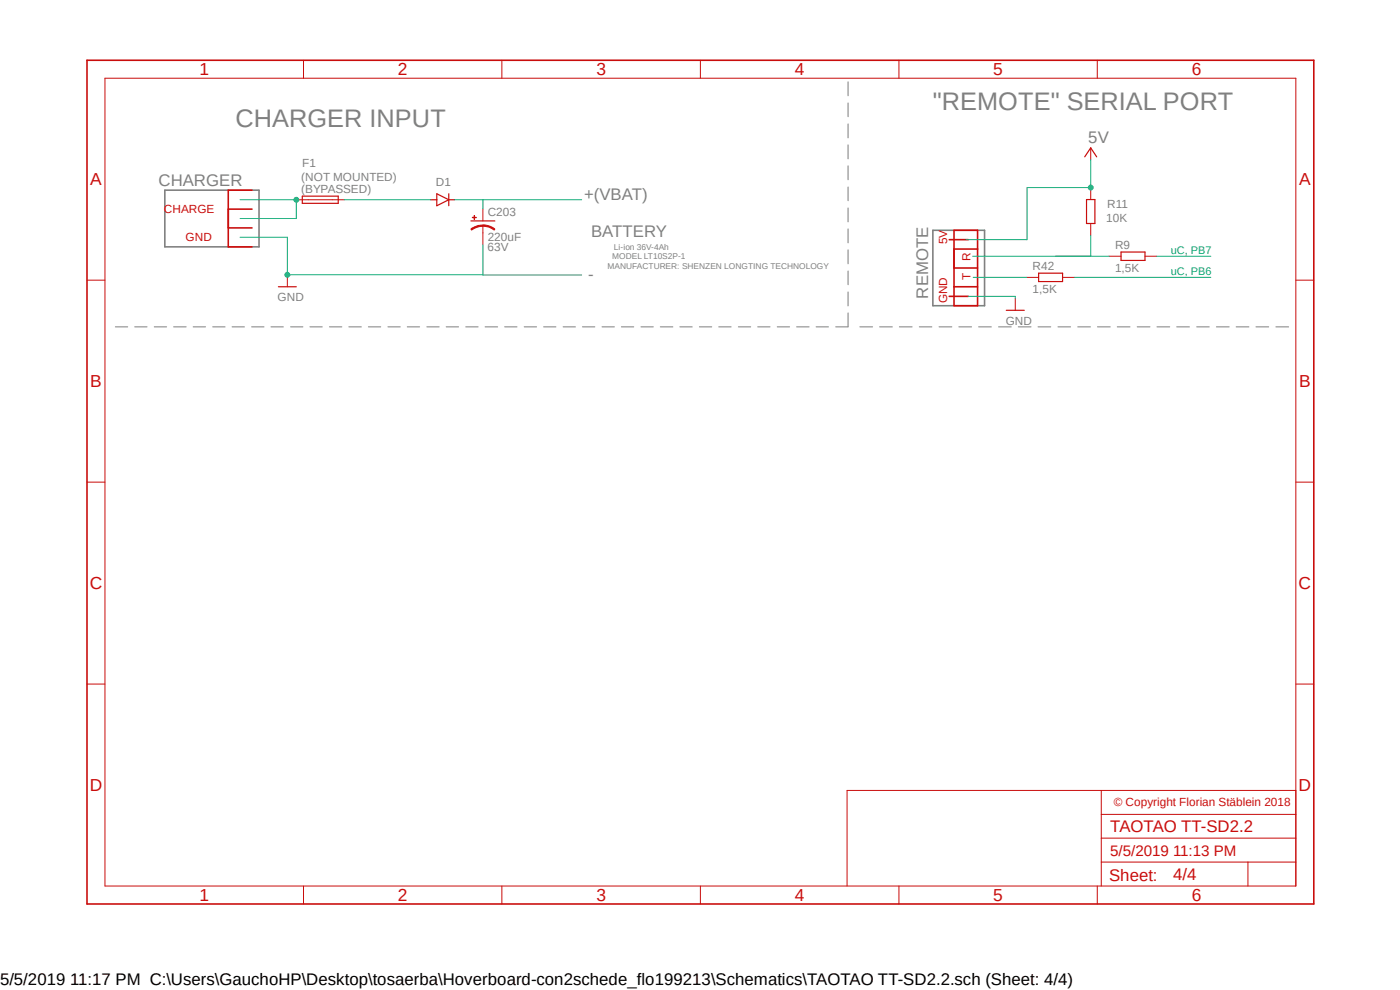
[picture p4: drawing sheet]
<svg xmlns="http://www.w3.org/2000/svg" width="297mm" height="210mm" viewBox="0 0 297 210" stroke-linecap="round" stroke-linejoin="round" font-family="sans-serif">
<path d="M17.9 12.5l261.2 179.9M279.1 12.5l-261.2 179.9" fill="none" stroke="#fff" stroke-width=".21"/>
<path d="M35 40.3h19.9v12.1h-19.9zM197.9 48.9h11v16h-11z" fill="none" stroke="#808080" stroke-width=".34"/>
<g fill="none" stroke="#808080" stroke-width=".21">
<path d="M179.9 17.4v2.9M179.9 21.8v3M179.9 26.3v3M179.9 30.7v3M179.9 35.2v2.9M179.9 39.7v2.9M179.9 44.1v3M179.9 48.6v2.9M179.9 53v3M179.9 57.5v2.9M24.5 69.3h2.6M28.6 69.3h2.6"/>
<path d="M32.7 69.3h2.6M36.8 69.3h2.7M41 69.3h2.6M45.1 69.3h2.7M49.2 69.3h2.7M53.4 69.3h2.6M57.5 69.3h2.6M61.6 69.3h2.7M65.7 69.3h2.7M69.9 69.3h2.6M74 69.3h2.7M78.1 69.3h2.7"/>
<path d="M82.3 69.3h2.6M86.4 69.3h2.6M90.6 69.3h2.6M94.7 69.3h2.6M98.8 69.3h2.6M102.9 69.3h2.7M107.1 69.3h2.6M111.2 69.3h2.6M115.3 69.3h2.6M119.5 69.3h2.6M123.6 69.3h2.6M127.7 69.3h2.6"/>
<path d="M131.8 69.3h2.7M136 69.3h2.6M140.1 69.3h2.6M144.2 69.3h2.7M148.4 69.3h2.6M152.5 69.3h2.6M156.6 69.3h2.7M160.7 69.3h2.7M164.9 69.3h2.6M169 69.3h2.7M173.1 69.3h2.7M179.9 61.9v3"/>
<path d="M179.9 66.4v2.9h-2.6M182.4 69.3h2.7M186.6 69.3h2.7M190.8 69.3h2.7M195 69.3h2.7M199.2 69.3h2.7M203.4 69.3h2.7M207.6 69.3h2.7M211.8 69.3h2.7M216 69.3h2.7M220.2 69.3h2.7M224.5 69.3h2.6"/>
<path d="M228.6 69.3h2.8M232.8 69.3h2.7M237 69.3h2.7M241.3 69.3h2.7M245.4 69.3h2.8M249.6 69.3h2.7M253.9 69.3h2.6M258.1 69.3h2.7M262.3 69.3h2.7M266.4 69.3h2.8M270.7 69.3h2.7"/>
</g>
<path d="M18.5 12.8h260.2v179h-260.2zM48.4 48.3h5.1M48.4 44.4h5.1M53.5 40.3h-5.1v12.1h5.1M201.4 50.8h4M202.4 48.9h5v16h-5zM202.4 56.9h5M202.4 52.8h5M201.4 62.9h4M202.4 60.8h5" fill="none" stroke="#c90d0c" stroke-width=".34"/>
<g fill="none" stroke="#c90d0c" stroke-width=".21">
<path d="M22.3 16.6h252.6v171.4h-252.6zM64.4 12.8v3.8M106.5 12.8v3.8M148.6 12.8v3.8M190.7 12.8v3.8M232.8 12.8v3.8M18.5 59.4h3.8M61 58.3v2.5M62.9 42.4h10.1M102.4 47.9v1.5M274.9 59.4h3.8M18.5 102.3h3.8"/>
<path d="M274.9 102.3h3.8M18.5 145.1h3.8M274.9 145.1h3.8M233.6 167.7v20.3M233.6 177.8h41.3M233.6 172.8h41.3M274.9 167.7h-95.2v20.3M64.4 188v3.8M106.5 188v3.8M148.6 188v3.8M190.7 188v3.8M232.8 188v3.8"/>
<path d="M233.6 182.9h41.3M264.8 182.9v5.1"/>
</g>
<path d="M64.1 41.6h7.7v1.5h-7.7zM91.4 42.4h1.3M92.7 41.1l2.5 1.3-2.5 1.2zM95.2 41.1v2.5M95.2 42.4h1.3M99.9 46.9h5.1M59.1 60.8h3.8" fill="none" stroke="#c90d0c" stroke-width=".25"/>
<path d="M102.4 47.7a4 4 0 0 1 2.6 .9l-.1 .2a3.8 3.8 0 0 0-2.5-.8z" fill-rule="evenodd" fill="#c90d0c"/>
<path d="M102.4 47.7a4 4 0 0 1 2.6 .9l-.1 .2a3.8 3.8 0 0 0-2.5-.8z" fill="none" stroke="#c90d0c" stroke-width=".21"/>
<path d="M99.9 48.6a4 4 0 0 1 2.5-.8v.2a4.1 4.1 0 0 0-2.4 .8z" fill-rule="evenodd" fill="#c90d0c"/>
<path d="M99.9 48.6a4 4 0 0 1 2.5-.8v.2a4.1 4.1 0 0 0-2.4 .8z" fill="none" stroke="#c90d0c" stroke-width=".21"/>
<path d="M100.2 46.1l.8 .1z" fill-rule="evenodd" fill="#c90d0c"/>
<path d="M100.2 46.1l.8 .1z" fill="none" stroke="#c90d0c" stroke-width=".21"/>
<path d="M100.6 45.7l.1 .9z" fill-rule="evenodd" fill="#c90d0c"/>
<path d="M231.4 31.4v2.5M231.4 39.8v2.5M100.6 45.7l.1 .9zM102.4 44.3v2.6M102.4 49.4v2.5M217.8 58.8h2.5M225.4 58.8h2.6M231.4 47.4v2.6M235.3 54.4h2.5M242.9 54.4h2.5M215.4 63.3v2.5" fill="none" stroke="#c90d0c" stroke-width=".21"/>
<path d="M230.1 33.3l1.3-1.9 1.3 1.9M220.3 58h5.1v1.7h-5.1zM230.5 42.3h1.8v5.1h-1.8zM237.8 53.5h5.1v1.7h-5.1zM213.5 65.8h3.8" fill="none" stroke="#c90d0c" stroke-width=".25"/>
<path d="M50.9 50.3h10.1v8h41.4v-6.4" fill="none" stroke="#0dab76" stroke-width=".21"/>
<circle cx="61" cy="58.3" r=".51" fill="#0dab76"/>
<g fill="none" stroke="#0dab76" stroke-width=".21">
<path d="M50.9 42.4h12v4h-12M205.4 62.9h10v.4"/>
<circle cx="61" cy="58.3" r=".51"/>
</g>
<circle cx="62.9" cy="42.4" r=".51" fill="#0dab76"/>
<g fill="none" stroke="#0dab76" stroke-width=".21">
<path d="M231.4 33.9v6M73 42.4h18.4M96.5 42.4h26.9M102.4 42.4v1.9M102.4 58.3h21M206.5 58.8h11.3M224 54.4h11.3M228 58.8h28.9M245.4 54.4h11.5"/>
<circle cx="62.9" cy="42.4" r=".51"/>
</g>
<circle cx="231.4" cy="39.8" r=".51" fill="#0dab76"/>
<g fill="none" stroke="#0dab76" stroke-width=".21">
<path d="M217.9 39.8h13.5M217.9 39.9v10.9h-13M231.4 50v4.4h-25"/>
<circle cx="231.4" cy="39.8" r=".51"/>
</g>
<g font-size="5.4" fill="#808080">
<text x="197.9" y="23.4">&quot;REMOTE&quot; SERIAL PORT</text>
<text x="50" y="26.9">CHARGER INPUT</text>
</g>
<g font-size="3.7" fill="#c90d0c">
<text x="42.3" y="16">1</text>
<text x="84.4" y="16">2</text>
<text x="126.5" y="16">3</text>
<text x="168.6" y="16">4</text>
<text x="210.7" y="16">5</text>
<text x="252.9" y="16">6</text>
<text x="19.1" y="39.3">A</text>
<text x="275.6" y="39.3">A</text>
<text x="19.1" y="82.2">B</text>
<text x="275.6" y="82.2">B</text>
<text x="19" y="125">C</text>
<text x="275.5" y="125">C</text>
<text x="19" y="167.8">D</text>
<text x="275.5" y="167.8">D</text>
<text x="42.3" y="191.2">1</text>
<text x="84.4" y="191.2">2</text>
<text x="126.5" y="191.2">3</text>
<text x="168.6" y="191.2">4</text>
<text x="210.7" y="191.2">5</text>
<text x="252.9" y="191.2">6</text>
</g>
<g font-size="3.6" fill="#808080">
<text x="230.9" y="30.4">5V</text>
<text x="33.6" y="39.4">CHARGER</text>
<text x="123.9" y="42.4">+(VBAT)</text>
<text x="125.4" y="50.4">BATTERY</text>
<text x="124.8" y="59.4">-</text>
<text x="196.9" y="63.3" transform="rotate(-90 196.9 63.3)">REMOTE</text>
</g>
<g font-size="3.6" fill="#c90d0c">
<text x="235.5" y="176.6">TAOTAO TT-SD2.2</text>
<text x="235.3" y="186.8">Sheet:</text>
<text x="248.9" y="186.7">4/4</text>
</g>
<text font-size="3.6" x="0" y="208.9">5/5/2019 11:17 PM C:\Users\GauchoHP\Desktop\tosaerba\Hoverboard-con2schede_flo199213\Schematics\TAOTAO TT-SD2.2.sch (Sheet: 4/4)</text>
<text font-size="3.2" fill="#c90d0c" x="235.5" y="181.6">5/5/2019 11:13 PM</text>
<g font-size="2.5" fill="#808080">
<text x="64.1" y="35.5">F1</text>
<text x="63.9" y="40.9">(BYPASSED)</text>
<text x="63.9" y="38.4">(NOT MOUNTED)</text>
<text x="92.5" y="39.4">D1</text>
<text x="103.5" y="45.7">C203</text>
<text x="234.7" y="47.2">10K</text>
<text x="234.9" y="44.2">R11</text>
<text x="103.4" y="53.3">63V</text>
<text x="103.5" y="51.1">220uF</text>
<text x="236.6" y="52.9">R9</text>
<text x="219.1" y="57.4">R42</text>
<text x="236.6" y="57.7">1,5K</text>
<text x="58.9" y="63.9">GND</text>
<text x="219.1" y="62.1">1,5K</text>
<text x="213.4" y="68.9">GND</text>
</g>
<g font-size="2.5" fill="#c90d0c">
<text x="34.8" y="45.1">CHARGE</text>
<text x="39.4" y="51.1">GND</text>
<text x="200.9" y="51.9" transform="rotate(-90 200.9 51.9)">5V</text>
<text x="205.9" y="59.4" transform="rotate(-90 205.9 59.4)">T</text>
<text x="205.9" y="55.4" transform="rotate(-90 205.9 55.4)">R</text>
<text x="200.9" y="64.3" transform="rotate(-90 200.9 64.3)">GND</text>
<text x="236.3" y="171">© Copyright Florian Stäblein 2018</text>
</g>
<g font-size="2.3" fill="#0dab76">
<text x="248.4" y="53.8">uC, PB7</text>
<text x="248.4" y="58.3">uC, PB6</text>
</g>
<g font-size="1.8" fill="#808080">
<text x="130.3" y="53">Li-ion 36V-4Ah</text>
<text x="128.9" y="57">MANUFACTURER: SHENZEN LONGTING TECHNOLOGY</text>
<text x="129.9" y="55">MODEL LT10S2P-1</text>
</g>
</svg>
